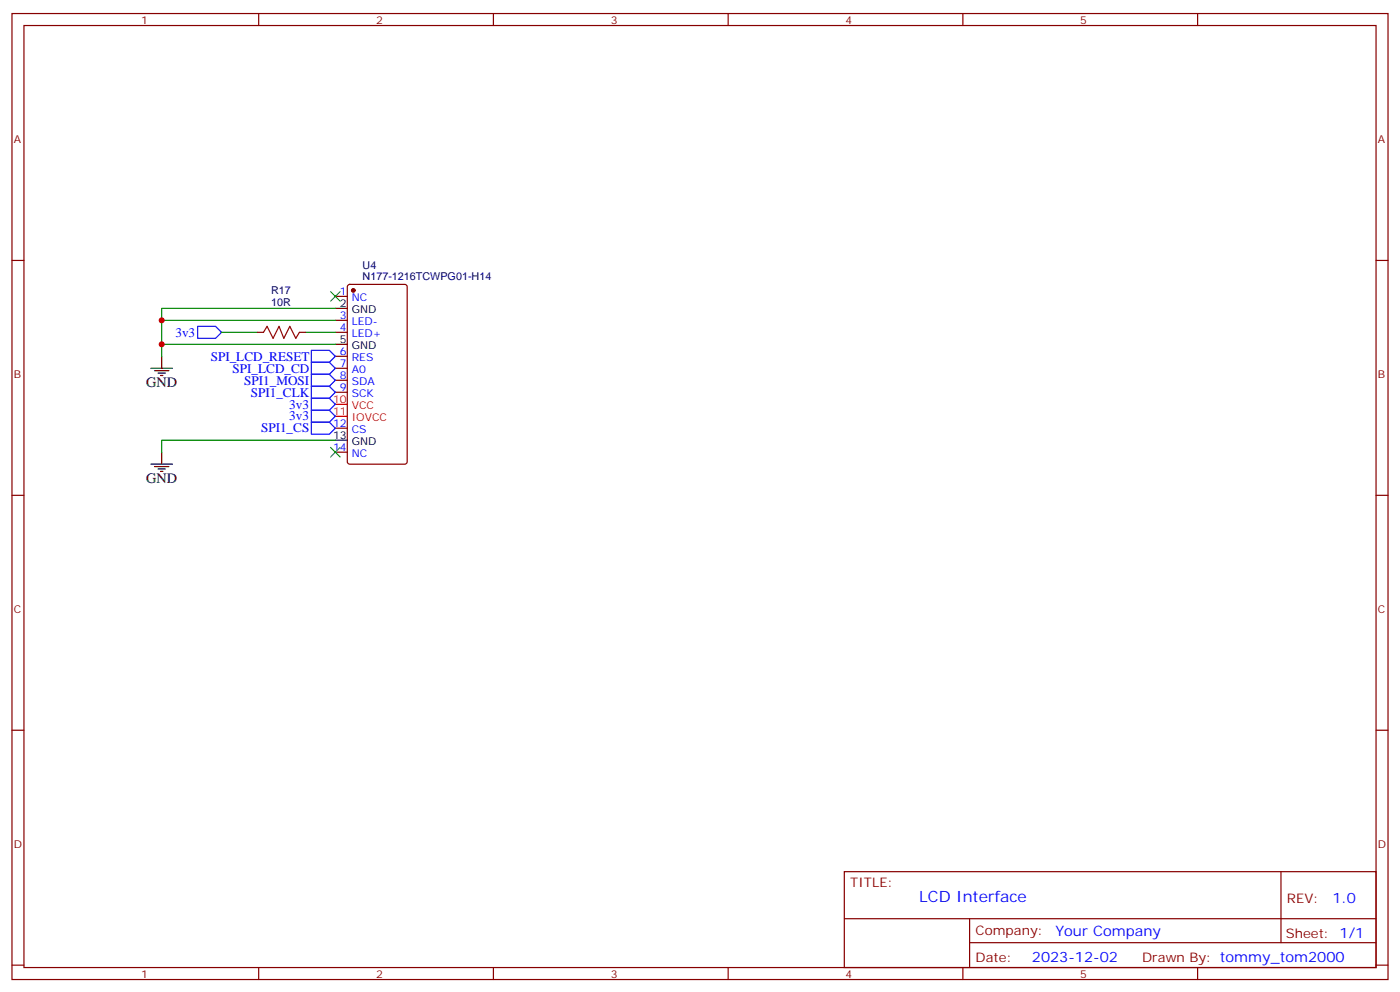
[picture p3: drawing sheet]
<svg xmlns="http://www.w3.org/2000/svg" width="412mm" height="292mm" viewBox="0 0 412 292" stroke-linecap="round" stroke-linejoin="round" font-family="sans-serif">
<g fill="none" stroke="#870000" stroke-width=".35">
<path d="M3.5 4h405.4v284.3h-405.4zM7.1 7.5h398.2v277.3h-398.2zM76.2 4v3.5M145.3 4v3.5M214.5 4v3.5M283.6 4v3.5M352.8 4v3.5M3.5 76.7h3.6M405.3 76.7h3.6M75.8 97.8h1.8M88.2 97.8h1.8M98.8 87.2h3.5"/>
<path d="M98.8 94.3h3.5M98.8 97.8h3.5M102.5 83.9l.5-.2h16.2l.7 .4v51.8l-.4 .7h-16.5l-.6-.4-.1-51.8zM98.8 104.9h3.5M98.8 108.4h3.5M98.8 111.9h3.5M98.8 115.5h3.5M98.8 126h3.5M98.8 133.1h3.5M3.5 145.8h3.6M405.3 145.8h3.6M3.5 214.9h3.6"/>
<path d="M405.3 214.9h3.6M248.7 256.6h156.6v28.2h-156.6zM377.3 256.6v20.9M248.7 270.4h156.5M285.6 277.5h119.6M285.6 270.4v14.1M3.5 284.1h3.6M76.2 284.8v3.5M145.3 284.8v3.5M214.5 284.8v3.5M283.6 284.8v3.5M352.8 284.8v3.5"/>
<path d="M405.3 284.1h3.6"/>
</g>
<circle cx="104.1" cy="85.5" r=".53" fill="#870000" stroke="#870000" stroke-width=".35"/>
<g fill="none" stroke="#000" stroke-width=".35">
<path d="M98.8 90.8h3.5M44.4 108.4h6.4M45.5 109.1h4.2M46.6 109.8h2.1M47.3 110.5h.7M47.6 104.9v3.5M98.8 101.4h3.5M44.4 136.6h6.4M45.5 137.3h4.2M46.6 138h2.1M47.3 138.7h.7M47.6 133.1v3.5"/>
<path d="M98.8 129.6h3.5"/>
</g>
<path d="M98.8 119h3.5M98.8 122.5h3.5" fill="none" stroke="#f00" stroke-width=".35"/>
<path d="M65.3 97.8h10.5M90 97.8h8.8M98.8 90.8h-51.2v3.5M98.8 94.3h-51.2v7.1M98.8 101.4h-51.2v3.5M98.8 129.6h-51.2v3.5" fill="none" stroke="#008700" stroke-width=".35"/>
<path d="M97.4 85.8l2.8 2.9M100.2 85.8l-2.8 2.9M97.4 131.7l2.8 2.8M100.2 131.7l-2.8 2.8" fill="none" stroke="#3c3" stroke-width=".35"/>
<path d="M58.2 96.1h5.3l1.8 1.7-1.8 1.8h-5.3zM91.7 117.2h5.3l1.8 1.8-1.8 1.8h-5.3zM91.7 113.7h5.3l1.8 1.8-1.8 1.7h-5.3zM91.7 110.2h5.3l1.8 1.7-1.8 1.8h-5.3zM91.7 106.6h5.3l1.8 1.8-1.8 1.8h-5.3zM91.7 103.1h5.3l1.8 1.8-1.8 1.7h-5.3zM91.7 120.8h5.3l1.8 1.7-1.8 1.8h-5.3zM91.7 124.3h5.3l1.8 1.7-1.8 1.8h-5.3z" fill="none" stroke="#00f" stroke-width=".35"/>
<path d="M77.6 97.8l1.1-1.7 1.7 3.5 1.8-3.5 1.4 3.5 1.8-3.5 1.7 3.5 1.1-1.8" fill="none" stroke="#a10000" stroke-width=".35"/>
<g fill="#c00">
<circle cx="47.6" cy="101.4" r=".88"/>
<circle cx="47.6" cy="94.3" r=".88"/>
</g>
<text font-size="4.6" fill="#00f" x="270.8" y="265.6">LCD Interface</text>
<g font-size="4.2">
<text x="43" y="114.1">GND</text>
<text x="43" y="142.3">GND</text>
</g>
<g font-size="4.2" fill="#00f">
<text x="392.5" y="265.8">1.0</text>
<text x="310.9" y="275.4">Your Company</text>
<text x="304" y="283.2">2023-12-02</text>
</g>
<g font-size="3.9" fill="#00f">
<text x="51.7" y="99.1">3v3</text>
<text x="62.1" y="106.1">SPI_LCD_RESET</text>
<text x="68.5" y="109.7">SPI_LCD_CD</text>
<text x="71.9" y="113.2">SPI1_MOSI</text>
<text x="73.9" y="116.7">SPI1_CLK</text>
<text x="85.2" y="120.2">3v3</text>
<text x="85.2" y="123.8">3v3</text>
<text x="76.9" y="127.3">SPI1_CS</text>
</g>
<g font-size="3.9" fill="#800">
<text x="250.5" y="261.2">TITLE:</text>
<text x="379.1" y="265.8">REV:</text>
<text x="287.4" y="275.4">Company:</text>
<text x="378.7" y="276">Sheet: 1/1</text>
<text x="287.4" y="283">Date:</text>
<text x="336.4" y="283.1">Drawn By: tommy_tom2000</text>
</g>
<g font-size="3.2" fill="#800">
<text x="41.6" y="7">1</text>
<text x="110.8" y="7">2</text>
<text x="179.9" y="7">3</text>
<text x="249.1" y="7">4</text>
<text x="318.2" y="7">5</text>
<text x="4.1" y="42.1">A</text>
<text x="405.9" y="42.1">A</text>
<text x="4.1" y="111.2">B</text>
<text x="405.9" y="111.2">B</text>
<text x="4.1" y="180.4">C</text>
<text x="405.9" y="180.4">C</text>
<text x="4.1" y="249.5">D</text>
<text x="405.9" y="249.5">D</text>
<text x="41.6" y="287.8">1</text>
<text x="110.8" y="287.8">2</text>
<text x="179.9" y="287.8">3</text>
<text x="249.1" y="287.8">4</text>
<text x="318.2" y="287.8">5</text>
</g>
<g font-size="3.2" fill="#000080">
<text x="106.8" y="82.4">N177-1216TCWPG01-H14</text>
<text x="106.8" y="79.2">U4</text>
<text x="79.9" y="86.6">R17</text>
<text x="79.9" y="90.1">10R</text>
</g>
<g font-size="3.2" fill="#00f">
<text x="100.1" y="86.9">1</text>
<text x="103.6" y="88.7">NC</text>
<text x="100.1" y="93.9">3</text>
<text x="103.6" y="95.7">LED-</text>
<text x="100.1" y="97.5">4</text>
<text x="103.6" y="99.2">LED+</text>
<text x="100.1" y="104.5">6</text>
<text x="103.6" y="106.3">RES</text>
<text x="100.1" y="108.1">7</text>
<text x="100.1" y="111.6">8</text>
<text x="103.6" y="109.8">A0</text>
<text x="103.6" y="113.3">SDA</text>
<text x="100.1" y="115.1">9</text>
<text x="103.6" y="116.9">SCK</text>
<text x="98.1" y="125.7">12</text>
<text x="103.6" y="127.5">CS</text>
<text x="98.1" y="132.8">14</text>
<text x="103.6" y="134.5">NC</text>
</g>
<g font-size="3.2">
<text x="100.1" y="90.4">2</text>
<text x="103.6" y="92.2">GND</text>
<text x="100.1" y="101">5</text>
<text x="103.6" y="102.8">GND</text>
<text x="98.1" y="129.2">13</text>
<text x="103.6" y="131">GND</text>
</g>
<g font-size="3.2" fill="#f00">
<text x="98.1" y="118.6">10</text>
<text x="98.1" y="122.2">11</text>
<text x="103.6" y="120.4">VCC</text>
<text x="103.6" y="123.9">IOVCC</text>
</g>
</svg>
